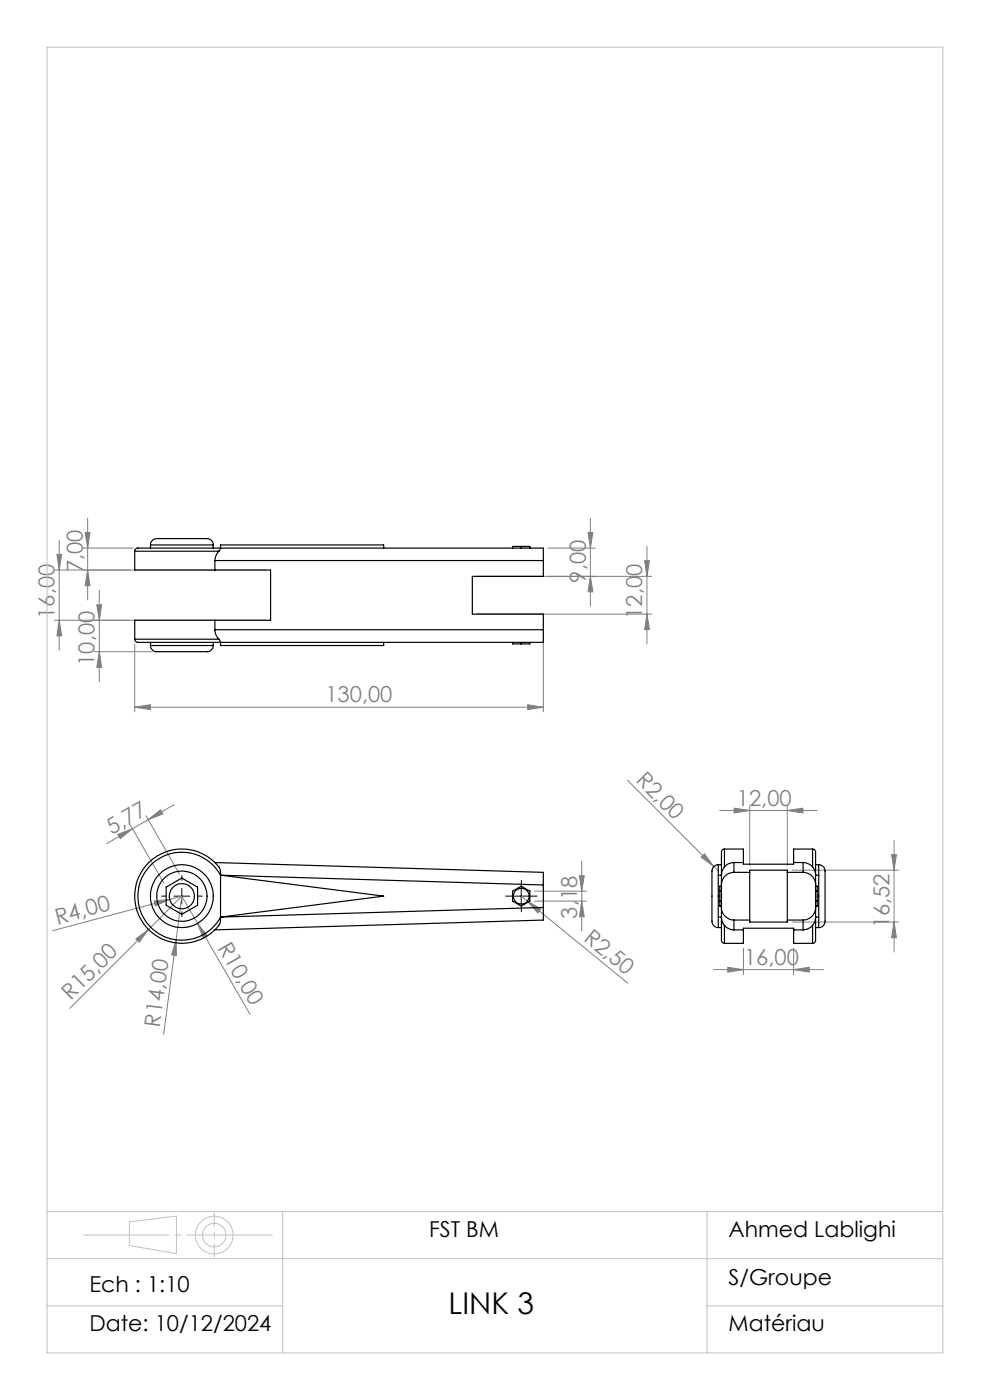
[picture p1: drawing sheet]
<svg xmlns="http://www.w3.org/2000/svg" width="210mm" height="297mm" viewBox="0 0 210 297" stroke-linecap="round" stroke-linejoin="round" font-family="sans-serif">
<g fill="none" stroke="#c0c0c0" stroke-width=".21">
<path d="M10 10h190v277h-190zM10 257h190M27.4 259.2l10-1.2v8l-10-1.8zM60 257v30M150 257v30M10 267h190M10 277h50M150 277h50"/>
<circle cx="45.4" cy="262" r="4"/>
<circle cx="45.5" cy="262" r="2.49"/>
</g>
<g fill="none" stroke="#808080" stroke-width=".21">
<path d="M12.1 117.6h1l-.5 3.3zM12.6 114.6v23.3M17.6 116.3h10.7M18.1 113h1l-.5 3.3zM18.6 109.9v17.4M116.2 116.3h10.1M124.7 113h1.1l-.6 3.3zM125.2 109.9v18.7M136.7 119h1.1l-.6 3.3zM137.2 115.9v20.7M11.6 131.6h44.8M11.6 120.9h44.8"/>
<path d="M12.6 131.6l.5 3.3h-1zM18.6 120.9l.5 3.3h-1zM20 138.3h12.2M20.5 128.3h1.1l-.5 3.3zM21.1 125.2v19.4M21.1 138.3l.5 3.3h-1.1zM28.6 136.6v14.4M101.2 130.3h37.1M101.2 122.3h37.1M115.3 134.6v16.4M125.2 122.3l.6 3.3h-1.1zM137.2 130.3l.6 3.3h-1.1z"/>
<path d="M28.6 150l3.3-.5v1zM28.6 150h86.7M111.9 149.5l3.4 .5-3.4 .5zM25 177l3.1-1.2-2.6 2.1zM27.6 174.9l7.1 12.4M30.9 173l7.2 12.4M31.4 173.9l2.6-2.1 .5 .9zM31.4 173.9l-8.8 5.1M36.9 170.7l-5.5 3.2M133.1 165.5l18.3 18.3M152.7 171.9h20.7M155.7 171.4l3.3 .5-3.3 .6z"/>
<path d="M159 171v12.6M167 171.9l3.3-.5v1.1zM167 171v12.6M189.7 178.3v23.7M28.8 199.2l2.7-2-2 2.7zM31.5 197.2l-16.7 16.7M32.7 191.2l3.3-.4-3.1 1.4zM36 190.8l-24.9 6.6M37.4 199.4v3.3l-1-.1zM37.4 199.4l-2.7 20M38.6 190.1l-2.6 .7M38.6 190.1l-1.2 9.3"/>
<path d="M38.6 190.1l-7.1 7.1M38.6 190.1l3.3 5.8M41.9 195.9l2.1 2.6-.9 .5zM41.9 195.9l11.2 19.3M110.6 190.1l1.3 1.1M111.9 191.2l2.9 1.7-.7 .8zM111.9 191.2l21.3 17.4M113.4 189.1h11M113.4 191.2h11M122.9 185.8h1l-.5 3.3zM123.4 191.2l.5 3.3h-1zM123.4 182.7v14.8"/>
<path d="M148.7 181.9l.7-.8 2 2.7zM151.4 183.8l1 1M168 184.6h22.6M168 195.6h22.6M189.1 181.3h1l-.4 3.3zM189.7 195.6l.4 3.3h-1zM151.3 205.7h23.4M154.4 205.2l3.3 .5-3.3 .5zM157.7 201.1v5.6M168.3 205.7l3.4-.5v1zM168.3 201.1v5.6"/>
</g>
<path d="M35.3 190.1h-1M38.6 186.8v-1M38.6 193.4v1M41.9 190.1h1M108.9 190.1h-1.6M110.6 188.4v-1.6M110.6 191.8v1.6M112.3 190.1h1.6" fill="none" stroke="#000" stroke-width=".21" stroke-dasharray="30.5 1.3 1.3 1.3"/>
<path d="M36.9 190.1h3.4M38.6 188.5v3.3M108.9 190.1h3.4M110.6 188.5v3.3" fill="none" stroke="#000" stroke-width=".21"/>
<path d="M57.8 262h-40.1" fill="none" stroke="#c0c0c0" stroke-width=".21" stroke-dasharray="30.5 1.3 1.3 1.3" stroke-dashoffset="12.4"/>
<path d="M45.5 257.3v9.4" fill="none" stroke="#c0c0c0" stroke-width=".21" stroke-dasharray="30.5 1.3 1.3 1.3" stroke-dashoffset="27.7"/>
<g fill="#808080">
<path d="M148.7 181.9l.7-.8 2 2.7z"/>
<path d="M32.7 191.2l3.3-.4-3.1 1.4z"/>
<path d="M28.8 199.2l2.7-2-2 2.7z"/>
<path d="M37.4 199.4v3.3l-1-.1z"/>
<path d="M41.9 195.9l2.1 2.6-.9 .5z"/>
<path d="M111.9 191.2l2.9 1.7-.7 .8z"/>
<path d="M111.9 149.5l3.4 .5-3.4 .5zM28.6 150l3.3-.5v1z"/>
<path d="M25 177l3.1-1.2-2.6 2.1zM31.4 173.9l2.6-2.1 .5 .9z"/>
<path d="M137.2 130.3l.6 3.3h-1.1zM136.7 119h1.1l-.6 3.3zM189.1 181.3h1l-.4 3.3zM189.7 195.6l.4 3.3h-1z"/>
<path d="M21.1 138.3l.5 3.3h-1.1zM20.5 128.3h1.1l-.5 3.3z"/>
<path d="M12.1 117.6h1l-.5 3.3zM12.6 131.6l.5 3.3h-1zM124.7 113h1.1l-.6 3.3zM125.2 122.3l.6 3.3h-1.1z"/>
<path d="M18.1 113h1l-.5 3.3zM18.6 120.9l.5 3.3h-1z"/>
<path d="M122.9 185.8h1l-.5 3.3zM123.4 191.2l.5 3.3h-1z"/>
<path d="M154.4 205.2l3.3 .5-3.3 .5zM168.3 205.7l3.4-.5v1zM155.7 171.4l3.3 .5-3.3 .6zM167 171.9l3.3-.5v1.1z"/>
</g>
<g fill="none" stroke="#000" stroke-width=".25">
<path d="M28.6 116.9v4h17M28.6 116.9h17.8M31.9 115.6a1.59 1.59 0 0 1 2.1-1.3h5.6a17.1 17.1 0 0 1 5.1 .2l.5 .6v.5M31.9 115.6h13.3M31.9 115.6v.7M45.2 115.6v.7M45.6 118.9v2M45.6 118.9h69.7M46.4 116.9l-.5 .7-.3 1.3M46.8 116.3h-17.5a.64 .64 0 0 0-.7 .6M46.8 116.3l-.4 .6M46.8 116.3h68.5v2.6"/>
<path d="M46.8 116.3v-.7h34.6v.7M108.7 116.3v-.4h3.7v.4M110.6 115.9v.4M115.3 118.9v3.4h-15.1v8h15.1v3.3M28.6 135.6a1.03 1.03 0 0 0 1.4 .7h16.8M28.6 135.6h17.8M31.9 136.9a1.48 1.48 0 0 0 2 1.4h9.7a1.33 1.33 0 0 0 1.6-1.4M31.9 136.9h13.3M31.9 136.3v.6M45.2 136.3v.6M45.6 131.6h-17v4M45.6 133.6l.2 1.1 .6 .9"/>
<path d="M45.6 131.6v2M45.6 133.6h69.7M45.6 120.9h11.8v10.7h-11.8M46.4 135.6l.4 .7M46.8 136.3v.6h34.6v-.6M108.7 136.3v.3h3.7v-.3M110.6 136.3v.3M115.3 133.6v2.7h-68.5M35.2 188.2l3.4-1.9 3.3 1.9v3.8l-3.3 2-3.4-2zM45.6 183l69.7 2.1v2.6M46.8 185.7a2.91 2.91 0 0 0-1.5-3 10 10 0 0 0-14.3 .9 10 10 0 0 0 1.4 14.3 10 10 0 0 0 14.3-2l.1-1.3M46.8 185.7a9.3 9.3 0 0 0-14.2-2.8 9.3 9.3 0 0 0 0 14.4 9.3 9.3 0 0 0 14.2-2.7"/>
<path d="M46.8 185.7l34.6 4.4-34.6 4.5M46.8 185.7v8.9M46.8 185.7l68.5 2M108.7 189.1l1.9-1.1 1.8 1.1v2.1l-1.8 1-1.9-1zM115.3 192.5v2.7l-69.7 2.1M115.3 192.5l-68.5 2.1M115.3 187.7v4.8M152.4 183.4a1.67 1.67 0 0 0-1.4 2.3v5a20.7 20.7 0 0 0 .2 5.5l.4 .4 .8 .2M152.4 194.6v2.2M152.4 183.4v2.3M152.4 196.8h.6M152.4 183.4h.6"/>
<path d="M152.4 185.7h.6M152.4 190.1h.3M152.4 194.6h.6M152.4 185.7v8.9M152.7 191.2h.3M152.7 189.1h.3M153 194.6v4.8a.69 .69 0 0 0 .7 .7M153 192.5a2.71 2.71 0 0 0 2.7 2.7M153 194.6l.1 .7 .6 1M153 185.7v8.9M153 188h-.3v4.2h.3M153.7 180.1a.81 .81 0 0 0-.7 1.2v4.4"/>
<path d="M153.7 196.3a2.61 2.61 0 0 0 2 1M153.7 183.9l-.6 1.1-.1 .7M153.7 180.1h4v2.9M153.7 196.3v3.8M153.7 180.1v3.8M155.7 185.1a2.65 2.65 0 0 0-2.7 2.6M155.7 183l-1.1 .2-.9 .7M155.7 185.1h3.3M155.7 195.2h3.3M155.7 197.3h2M155.7 183v2.1M155.7 195.2v2.1"/>
<path d="M155.7 183h2M157.7 197.3v2.8h-4M157.7 183v.3h10.6v-.3M157.7 197.3v-.4h10.6v.4M159 184.6h8v11h-8zM167 185.1h3.4M167 195.2h3.4M168.3 197.3v2.8h4.1M168.3 197.3h2.1M168.3 183h2.1M170.4 185.1a2.65 2.65 0 0 1 2.6 2.6M170.4 183l1.3 .3 .7 .6"/>
<path d="M170.4 183v2.1M170.4 195.2v2.1M172.4 180.1a.81 .81 0 0 1 .6 1.2v4.4M172.4 196.3l-.9 .7-1.1 .3M172.4 183.9l.5 1.1 .1 .7M172.4 180.1h-4.1v2.9M172.4 180.1v3.8M172.4 196.3v3.8M173 194.6v4.8a.69 .69 0 0 1-.6 .7M173 194.6l-.1 .7-.5 1M173 192.5a2.71 2.71 0 0 1-2.6 2.7M173 196.8h.7"/>
<path d="M173 183.4h.7M173 185.7v8.9M173 191.2h.4M173 188h.4v4.2h-.4M173 189.1h.4M173 185.7h.7M173 194.6h.7M173.4 190.1h.3M173.7 183.4a1.58 1.58 0 0 1 1.3 2.1v9.2a1.56 1.56 0 0 1-1.3 2.1M173.7 194.6v2.2M173.7 183.4v2.3M173.7 185.7v8.9"/>
<circle cx="38.6" cy="190.1" r="6.7"/>
<circle cx="38.6" cy="190.1" r="2.67"/>
<circle cx="38.6" cy="190.1" r="5.3"/>
<circle cx="110.6" cy="190.1" r="1.67"/>
</g>
<text font-size="6.3" x="95.2" y="278.7">LINK 3</text>
<g font-size="4.7" fill="#808080">
<text x="17.6" y="121.5" transform="rotate(-90 17.6 121.5)">7,00</text>
<text x="124.2" y="123.6" transform="rotate(-90 124.2 123.6)">9,00</text>
<text x="11.6" y="131.3" transform="rotate(-90 11.6 131.3)">16,00</text>
<text x="136.2" y="131.3" transform="rotate(-90 136.2 131.3)">12,00</text>
<text x="20.1" y="141.2" transform="rotate(-90 20.1 141.2)">10,00</text>
<text x="69" y="149">130,00</text>
<text x="134.7" y="165.7" transform="rotate(45 134.7 165.7)">R2,00</text>
<text x="156.3" y="170.9">12,00</text>
<text x="23.7" y="177.2" transform="rotate(-30 23.7 177.2)">5,77</text>
<text x="12.2" y="196.2" transform="rotate(-15 12.2 196.2)">R4,00</text>
<text x="122.4" y="194.9" transform="rotate(-90 122.4 194.9)">3,18</text>
<text x="188.6" y="196.9" transform="rotate(-90 188.6 196.9)">16,52</text>
<text x="46.1" y="201.1" transform="rotate(60 46.1 201.1)">R10,00</text>
<text x="123.6" y="199.5" transform="rotate(39 123.6 199.5)">R2,50</text>
<text x="157.8" y="204.7">16,00</text>
<text x="15" y="212.3" transform="rotate(-45 15 212.3)">R15,00</text>
<text x="33.9" y="218" transform="rotate(-82 33.9 218)">R14,00</text>
</g>
<g font-size="4.7">
<text x="91" y="262.5">FST BM</text>
<text x="154.5" y="262.5">Ahmed Lablighi</text>
<text x="19" y="274">Ech : 1:10</text>
<text x="154.5" y="272.6">S/Groupe</text>
<text x="19" y="282.4">Date: 10/12/2024</text>
<text x="154.5" y="282.4">Matériau</text>
</g>
</svg>
